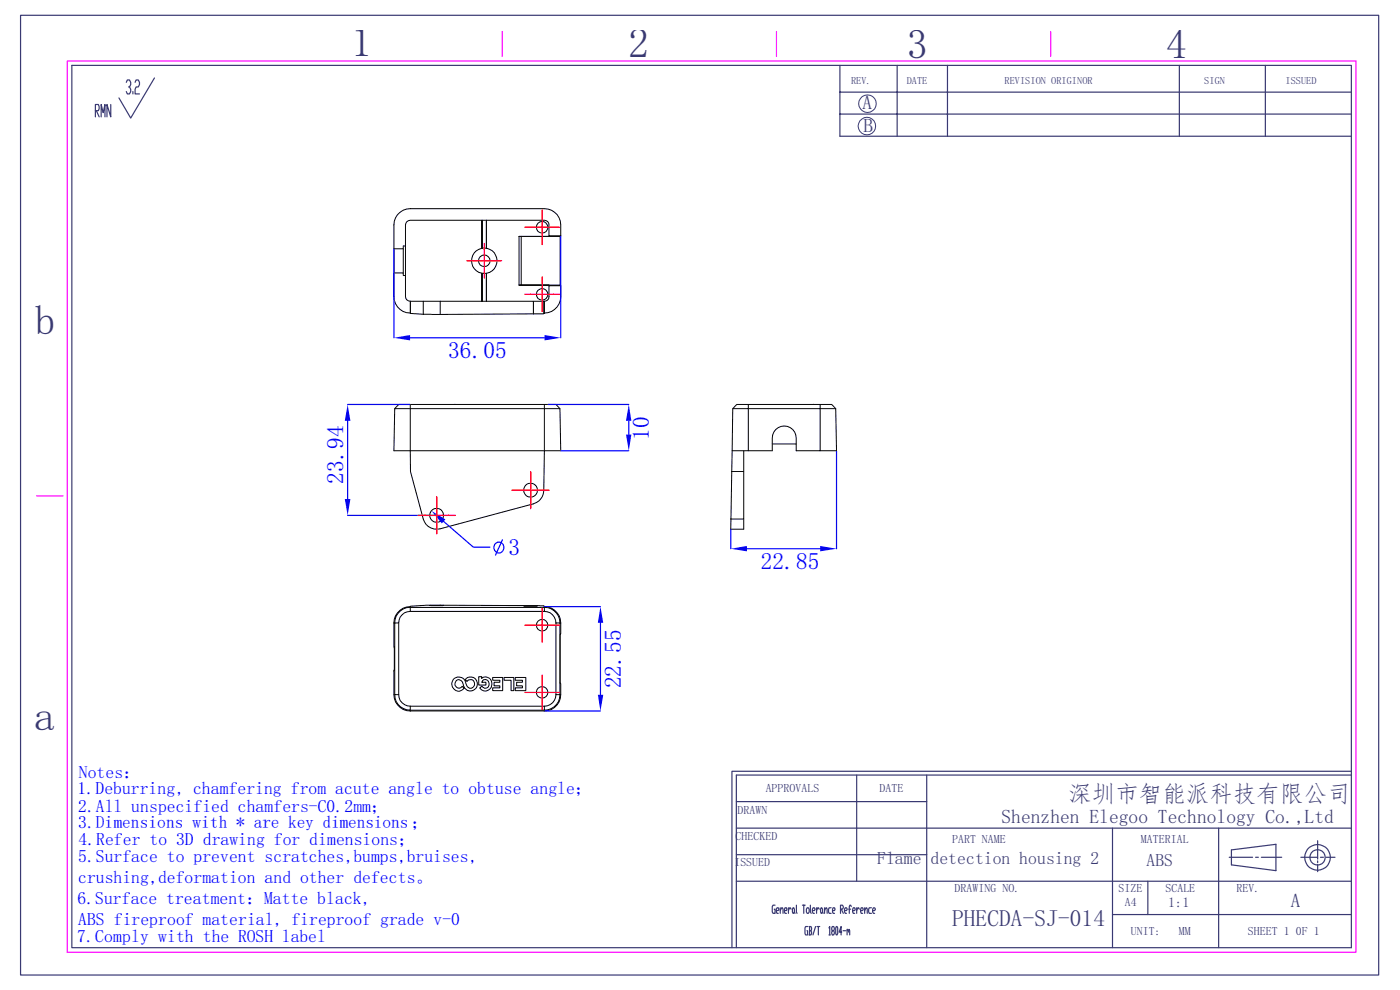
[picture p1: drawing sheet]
<svg xmlns="http://www.w3.org/2000/svg" width="297mm" height="210mm" viewBox="0 0 297 210" stroke-linecap="round" stroke-linejoin="round" font-family="sans-serif">
<path d="M14.3 12.9h273.4v189.1h-273.4zM106.6 6.7v5.3M164.7 6.7v5.3M222.9 6.7v5.3M7.7 105.2h5.7" fill="none" stroke="#f0f" stroke-width=".25"/>
<g fill="none" stroke="#393972" stroke-width=".25">
<path d="M4.4 3.2h288.1v203.6h-288.1zM15.2 13.9h271.5v187.1h-271.5zM26.8 17.5l.2-.5h.5l.2 .5v.4l-.2 .5h-.2M27.5 18.4l.2 .5v.5l-.2 .5h-.5l-.2-.5M28.2 19.4v.5M28.7 17.5l.2-.5h.4l.3 .5v.4l-.3 .5h-.4l-.2 .5v1h.9M32.8 16.5l-5.1 8.5-2.5-4.2M178.2 13.9v15h108.5M178.2 19.5h108.5M190.3 13.9v15M201 13.9v15M250.2 13.9v15"/>
<path d="M268.4 13.9v15M20.2 23.5h.7l.1-.4-.1-.9h-.7v2.6M20.4 23.5l.6 1.3M21.5 24.8v-2.6l.4 1.7 .4-1.7v2.6M23.5 22.2v2.6l-.8-2.6v2.6M178.2 24.2h108.5M156.2 175.7h130.5M156.2 170h40.4M181.7 164.4v22.5M196.6 164.4v36.6M236 175.7v25.3M258.5 175.7v25.3"/>
<path d="M279.5 178.3v3.9M286.7 163.6h-131.4v37.4M286.7 164.4h-130.5v36.6M156.2 186.9h130.5M156.2 181.3h40.4M164.4 192h-.4l-.2 .3v1.1l.2 .3h.4v-.8h-.1M164.7 193.2h.4l.2-.3-.2-.3h-.3l-.1 .3v.5l.1 .3h.3M165.5 193.2l.3-.6h.2l.1 1.1M165.5 192.6v1.1M166.4 193.2h.4l.2-.3-.2-.3h-.3l-.1 .3 .1 .8h.3M167.3 192.6v1.1M167.8 192.9l-.1-.3h-.2l-.2 .6"/>
<path d="M168.2 192.6h.2l.1 .3-.1 .8h-.2l-.1-.3zM168.5 193.4l.2 .3M169 192l.1 1.7M170.2 192h.6M170.5 192v1.7M171.2 192.6h.3l.2 .3v.5l-.2 .3h-.3l-.1-.3v-.5zM171.3 196.5h-.4l-.1 .3 .1 1.5h.4v-.9h-.1M171.6 196.5h.4l.2 .3-.2 .6M171.7 197.4h.3l.2 .6-.2 .3h-.4M171.7 196.5v1.8M171.9 192v1.4l.2 .3M172.3 193.2h.5l.1-.3-.1-.3h-.3l-.2 .3v.5l.2 .3h.3"/>
<path d="M173 196.5l-.5 1.8M173.2 192.6v1.1M173.3 196.5h.6M173.6 196.5v1.8M173.8 192.9l-.1-.3h-.2l-.3 .6M174.2 192.6l.3 .3v.5l-.2 .3-.2-.3zM174.5 193.4l.1 .3M174.9 193.2l.4-.6 .2 1.1M174.9 192.6v1.1M175.9 196.8l.1-.3v1.8M175.9 198.3h.2M176.3 192.6h-.4l-.1 .3 .1 .8h.4"/>
<path d="M176.6 197.4l-.2-.6 .2-.3h.3l.1 .6-.1 .3h-.3l-.2 .3 .2 .6h.3l.1-.3-.1-.6M176.6 193.2h.4l.2-.3-.2-.3h-.3l-.1 .3 .1 .8h.3M177.4 196.5h.2l.1 .3-.1 1.5h-.2l-.1-.3zM178.3 192.9h.4l.2-.3-.2-.6h-.4v1.7M178.5 192.9l.4 .8M178.6 197.7h-.6l.4-1.2v1.8M178.9 197.4h.5M179.2 193.2h.4l.1-.3-.1-.3h-.3l-.1 .3v.5l.1 .3h.3M179.7 197.4l.1-.3 .2 .6M179.7 197.1v1.2M180 197.4l.1-.3 .2 1.2M180 192.9h.5"/>
<path d="M180.6 192.3l-.1-.3h-.2l-.1 1.7M180.9 193.2h.4l.1-.3-.1-.3h-.3l-.1 .3 .1 .8h.3M181.7 192.6v1.1M182.3 192.9l-.1-.3h-.2l-.3 .6M182.6 193.2h.4l.1-.3-.1-.3h-.3l-.1 .3 .1 .8h.3M183.4 193.2l.5-.6 .1 1.1M183.4 192.6v1.1M184.9 192.6h-.5l-.1 .3 .1 .8h.5M185.1 193.2h.4l.2-.3-.2-.3h-.2l-.2 .3v.5l.2 .3h.2M236 194h50.7M243.5 186.9v7.1M260.8 181.8h4.9"/>
<path d="M261.2 180.3l9.5-1.2v5.6l-9.5-1.2zM266.4 181.8h.6M267.6 181.8h4.3M276 181.8h3.5M279.5 182.6v.4M279.5 183.4v1.5M280.1 181.8h.7M281.3 181.8h1.9"/>
<circle cx="279.5" cy="181.9" r="1.63"/>
<circle cx="279.5" cy="181.9" r="2.72"/>
</g>
<g fill="none" stroke="#393972" stroke-width=".21">
<circle cx="183.9" cy="26.7" r="1.86"/>
<circle cx="184" cy="22" r="1.86"/>
</g>
<g fill="none" stroke="#000" stroke-width=".21">
<path d="M87 85.8h28.5M96.5 85.8h.1M115.5 86.7h3.3l.2 8.9h-3.5zM115.5 85.8v.9h-28.5l.1 13.3 2.7 10.1a2.93 2.93 0 0 0 3.6 2.1l19.8-5.3a3 3 0 0 0 2.2-2.8l.1-8.5h-31.9l.1-8.9h3.3v-.9h-2.4l-.9 .9M115.5 85.8h2.4l.9 .9"/>
<circle cx="92.6" cy="109.3" r="1.48"/>
<circle cx="112.5" cy="104" r="1.48"/>
</g>
<path d="M116.3 85.8h17.1M119 95.6h14.4M133.4 89.3v2.9" fill="none" stroke="#00f" stroke-width=".25"/>
<g fill="#00f">
<path d="M133.4 85.8l.5 3.5h-1.1z"/>
<path d="M132.8 92.2h1.1l-.5 3.4z"/>
</g>
<path d="M73.7 85.8h13.3M73.7 89.3v16.6M73.7 109.3h18.9" fill="none" stroke="#00f" stroke-width=".25"/>
<g fill="#00f">
<path d="M73.7 85.8l.6 3.5h-1.1z"/>
<path d="M73.2 105.9h1.1l-.6 3.4z"/>
</g>
<g fill="none" stroke="#00f" stroke-width=".25">
<path d="M94.1 110.6l6.3 5.5h3.5M106.6 114.5l-1.5 3.3"/>
<circle cx="105.8" cy="116.1" r="1.12"/>
</g>
<path d="M91.5 108.4l3 1.8-.8 .8z" fill="#00f"/>
<path d="M92.6 105.4v3.9h-3.9M96.6 109.3h-4v3.9M112.6 100.1v3.9h-4M116.5 104h-3.9v3.9" fill="none" stroke="#f00" stroke-width=".25"/>
<g fill="none" stroke="#000" stroke-width=".21">
<path d="M83.6 52.8v5.1M85.6 52.8v5.1M86 58.4v4.5a1.01 1.01 0 0 0 1 1M86 58.4h-.4v-.5h-2v5a3.5 3.5 0 0 0 3.4 3.5M86 52.2h-.4v.6h-2M102.2 58v5.9M102.3 46.7l-.1 6M103.2 46.7v5.9M103.2 58v5.9M103.2 46.7v6M110.1 50.1v10.4M110.6 50.1v10.4"/>
<path d="M116.5 50v.1h-6.4h8.7M118.8 50.1v10.4M119 50a5.5 5.5 0 0 0-.8-4.5 3.5 3.5 0 0 0-2.7-1.2h-28.5a3.5 3.5 0 0 0-3.4 3.4v5.1M119 50h-2.5v-2.3a.94 .94 0 0 0-1-1h-28.5a1.01 1.01 0 0 0-1 1v10.7M119 50l-.2 .1M87 66.4l.1 .1M87.1 63.9l-.1 2.5M87.1 66.5l2.7 .2M89.8 66.7h3.6M89.8 63.9h-2.7v2.6M93.4 63.9h-3.6v2.8M93.4 63.9h19.8v2.7"/>
<path d="M93.4 63.9v2.8M113.2 63.9h2.2v2.6M113.2 66.6l-19.8 .1M115.4 66.5l-2.2 .1M115.4 63.9h.1v2.5M115.5 63.9a.94 .94 0 0 0 1-1v-2.3h2.5a5.5 5.5 0 0 1-.8 4.5 3.3 3.3 0 0 1-2.7 1.3M115.5 66.4l-.1 .1M116.5 60.6v-.1h-6.4h8.7l.2 .1"/>
<circle cx="102.7" cy="55.3" r="1.24"/>
<circle cx="102.7" cy="55.3" r="2.7"/>
<circle cx="115" cy="48.2" r="1.24"/>
<circle cx="115" cy="62.5" r="1.23"/>
</g>
<path d="M83.6 52.8v18.9M119 50.1v21.6M87 71.7h28.5" fill="none" stroke="#00f" stroke-width=".25"/>
<g fill="#00f">
<path d="M83.6 71.7l3.4-.6v1.1z"/>
<path d="M115.5 71.1l3.5 .6-3.5 .5z"/>
</g>
<path d="M102.7 51.6v3.7h-3.6M106.4 55.3h-3.7v3.7M115 58.7v3.7h-3.7M115 44.5v3.7h-3.7M118.7 48.2h-3.7v3.7M118.7 62.4h-3.7v3.7" fill="none" stroke="#f00" stroke-width=".25"/>
<g fill="none" stroke="#000" stroke-width=".21">
<path d="M83.6 132.1v15.2h.1a3.3 3.3 0 0 0 3.3 3.3v-.8M83.6 132.1h.1M83.7 132.1v15.2h.9M84.6 132.1v15.2M87 128.8h28.5v.9h-28.5zM87 128.7v.1a3.3 3.3 0 0 0-3.3 3.3M87 129.7a2.46 2.46 0 0 0-2.4 2.4h-.9M87 128.7a3.5 3.5 0 0 0-3.4 3.4M87 128.7l3.3-.3 24.1 .1h1l.1 .2M91.2 128.4h2.9zM111.1 128.5l2.9 .1zM115.5 129.7a2.46 2.46 0 0 1 2.4 2.4"/>
<path d="M115.5 128.7v.1a3.3 3.3 0 0 1 3.3 3.3v15.2h-.9M115.5 128.7a3.5 3.5 0 0 1 3.5 3.4M117.9 132.1h1.1M117.9 132.1v15.2M119 132.1v2.3l-.2 .2 .2 12.7h-.2a3.3 3.3 0 0 1-3.3 3.3v.2a3.5 3.5 0 0 0 3.5-3.5M83.6 147.3a3.5 3.5 0 0 0 3.4 3.5M84.6 147.3a2.46 2.46 0 0 0 2.4 2.5M87 149.8h28.5M87 150.8h28.5M96.3 144a1.59 1.59 0 0 1 1.6-.3 1.59 1.59 0 0 1 1 1.4 .89 .89 0 0 0 1.2 .8 .89 .89 0 0 0 .4-1.4 .89 .89 0 0 0-1.4 .1l-.4-.5a1.47 1.47 0 0 1 2.2 .1 1.47 1.47 0 0 1-.4 2.2 1.47 1.47 0 0 1-2.1-.7 1.42 1.42 0 0 0-1.1-1.5 .87 .87 0 0 0-.7 1.3 .87 .87 0 0 0 1.4 .1l.4 .4a1.47 1.47 0 0 1-2.1 .2 1.47 1.47 0 0 1 0-2.2zM101.6 143.5h.6v.4a1.43 1.43 0 0 1 2.1 .6 1.43 1.43 0 0 1-.9 2 1.28 1.28 0 0 1-1.6-.6l.4-.3a.85 .85 0 0 0 1.2 .1 .85 .85 0 0 0 .2-1.2 .85 .85 0 0 0-1.2-.1l-.2 .3h.9v.6h-1.5zM104.5 143.7h2.1v2.8h-2.1v-.6h1.5v-.4h-1.2v-.8h1.2v-.4h-1.5z"/>
<path d="M106.9 143.7h2.1v2.8h-.6v-2.2h-1.5zM109.3 143.7h2.2v2.8h-2.2v-.6h1.5v-.4h-1.2v-.8h1.2v-.4h-1.5zM115.5 149.8v.8h-28.5v.2M117.9 147.3a2.46 2.46 0 0 1-2.4 2.5"/>
<circle cx="115" cy="132.6" r="1.24"/>
<circle cx="115" cy="146.9" r="1.23"/>
</g>
<path d="M115.6 128.7h11.8M127.4 132.1v15.3M115.6 150.8h11.8" fill="none" stroke="#00f" stroke-width=".25"/>
<g fill="#00f">
<path d="M127.4 128.7l.6 3.4h-1.2z"/>
<path d="M126.8 147.4h1.2l-.6 3.4z"/>
</g>
<path d="M115 128.9v3.7h-3.7M118.7 132.6h-3.7v3.7M115 143.2v3.7h-3.7M118.7 146.9h-3.7v3.7" fill="none" stroke="#f00" stroke-width=".25"/>
<path d="M155.3 95.6l-.1 4.4M155.4 86.7h3.3v8.9h-3.4zM155.4 86.7l.9-.9h2.4v.9h15.3v8.9h-5.1v-2.7a2.54 2.54 0 0 0-2.5-2.5 2.54 2.54 0 0 0-2.6 2.5v2.7h-5.1M157.8 95.6v4.4h-2.6M158.7 85.8h15.3v.9h3.3l.2 8.9h-3.5M163.8 94.2h5.1M172.6 85.8h.1M174 85.8h2.4l.9 .9M155.1 110.1l-.1 2.2h2.8v-2.2M155.2 100l-.1 10.1M157.8 100v10.1h-2.7" fill="none" stroke="#000" stroke-width=".21"/>
<path d="M177.5 95.7v20.7M155 112.3v4.1M158.5 116.4h15.5" fill="none" stroke="#00f" stroke-width=".25"/>
<g fill="#00f">
<path d="M155 116.4l3.5-.6v1.2z"/>
<path d="M174 115.8l3.5 .6-3.5 .6z"/>
</g>
<g font-size="8.8" fill="#393972">
<text x="74.5" y="11.9">1</text>
<text x="133.3" y="12.2">2</text>
<text x="192.4" y="12.2">3</text>
<text x="247.4" y="12.3">4</text>
<text x="7.4" y="70.9">b</text>
<text x="7.2" y="154.8">a</text>
</g>
<g font-size="5" fill="#00f">
<text x="95.1" y="75.9">36.05</text>
<text x="137.7" y="93.3" transform="rotate(-90 137.7 93.3)">10</text>
<text x="72.8" y="102.6" transform="rotate(-90 72.8 102.6)">23.94</text>
<text x="107.9" y="117.8">3</text>
<text x="161.4" y="120.7">22.85</text>
<text x="131.7" y="146" transform="rotate(-90 131.7 146)">22.55</text>
</g>
<g font-size="5" fill="#393972">
<text x="226.6" y="170.2">深圳市智能派科技有限公司</text>
<text x="202" y="196.3">PHECDA-SJ-014</text>
</g>
<g font-size="4.1" fill="#393972">
<text x="183" y="23.1">A</text>
<text x="183.2" y="28.1">B</text>
<text x="212.5" y="174.6">Shenzhen Elegoo Technology Co.,Ltd</text>
<text x="273.9" y="192.3">A</text>
</g>
<g font-size="3.8" fill="#00f">
<text x="16.7" y="165">Notes：</text>
<text x="16.5" y="168.5">1.Deburring, chamfering from acute angle to obtuse angle；</text>
<text x="16.6" y="172.2">2.All unspecified chamfers-C0.2mm；</text>
<text x="16.6" y="175.7">3.Dimensions with * are key dimensions；</text>
<text x="16.6" y="179.3">4.Refer to 3D drawing for dimensions；</text>
<text x="16.6" y="182.8">5.Surface to prevent scratches,bumps,bruises,</text>
<text x="16.4" y="191.8">6.Surface treatment：Matte black,</text>
<text x="16.6" y="187.2">crushing,deformation and other defects。</text>
<text x="16.6" y="196.2">ABS fireproof material, fireproof grade v-0</text>
<text x="16.4" y="199.8">7.Comply with the ROSH label</text>
</g>
<g font-size="3.8" fill="#393972">
<text x="186.1" y="183.3">Flame</text>
<text x="197.4" y="183.3">detection housing 2</text>
<text x="243.2" y="183.7">ABS</text>
</g>
<text font-size="3" fill="#393972" x="247.8" y="192.4">1:1</text>
<g font-size="2.5" fill="#393972">
<text x="156.5" y="172.7">DRAWN</text>
<text x="162.4" y="168.1">APPROVALS</text>
<text x="186.6" y="168.1">DATE</text>
<text x="156" y="178.2">CHECKED</text>
<text x="202" y="178.8">PART NAME</text>
<text x="242" y="178.8">MATERIAL</text>
<text x="155.8" y="183.7">ISSUED</text>
<text x="202.5" y="189.3">DRAWING NO.</text>
<text x="237.3" y="189.3">SIZE</text>
<text x="247.2" y="189.3">SCALE</text>
<text x="262.3" y="189.3">REV.</text>
<text x="238.6" y="192.3">A4</text>
<text x="239.9" y="198.3">UNIT:</text>
<text x="250.1" y="198.3">MM</text>
<text x="264.8" y="198.3">SHEET 1</text>
<text x="274.9" y="198.3">0F 1</text>
</g>
<g font-size="2.2" fill="#393972">
<text x="180.6" y="17.8">REV.</text>
<text x="192.4" y="17.8">DATE</text>
<text x="213.1" y="17.8">REVISION ORIGINOR</text>
<text x="255.5" y="17.8">SIGN</text>
<text x="272.7" y="17.8">ISSUED</text>
</g>
</svg>
